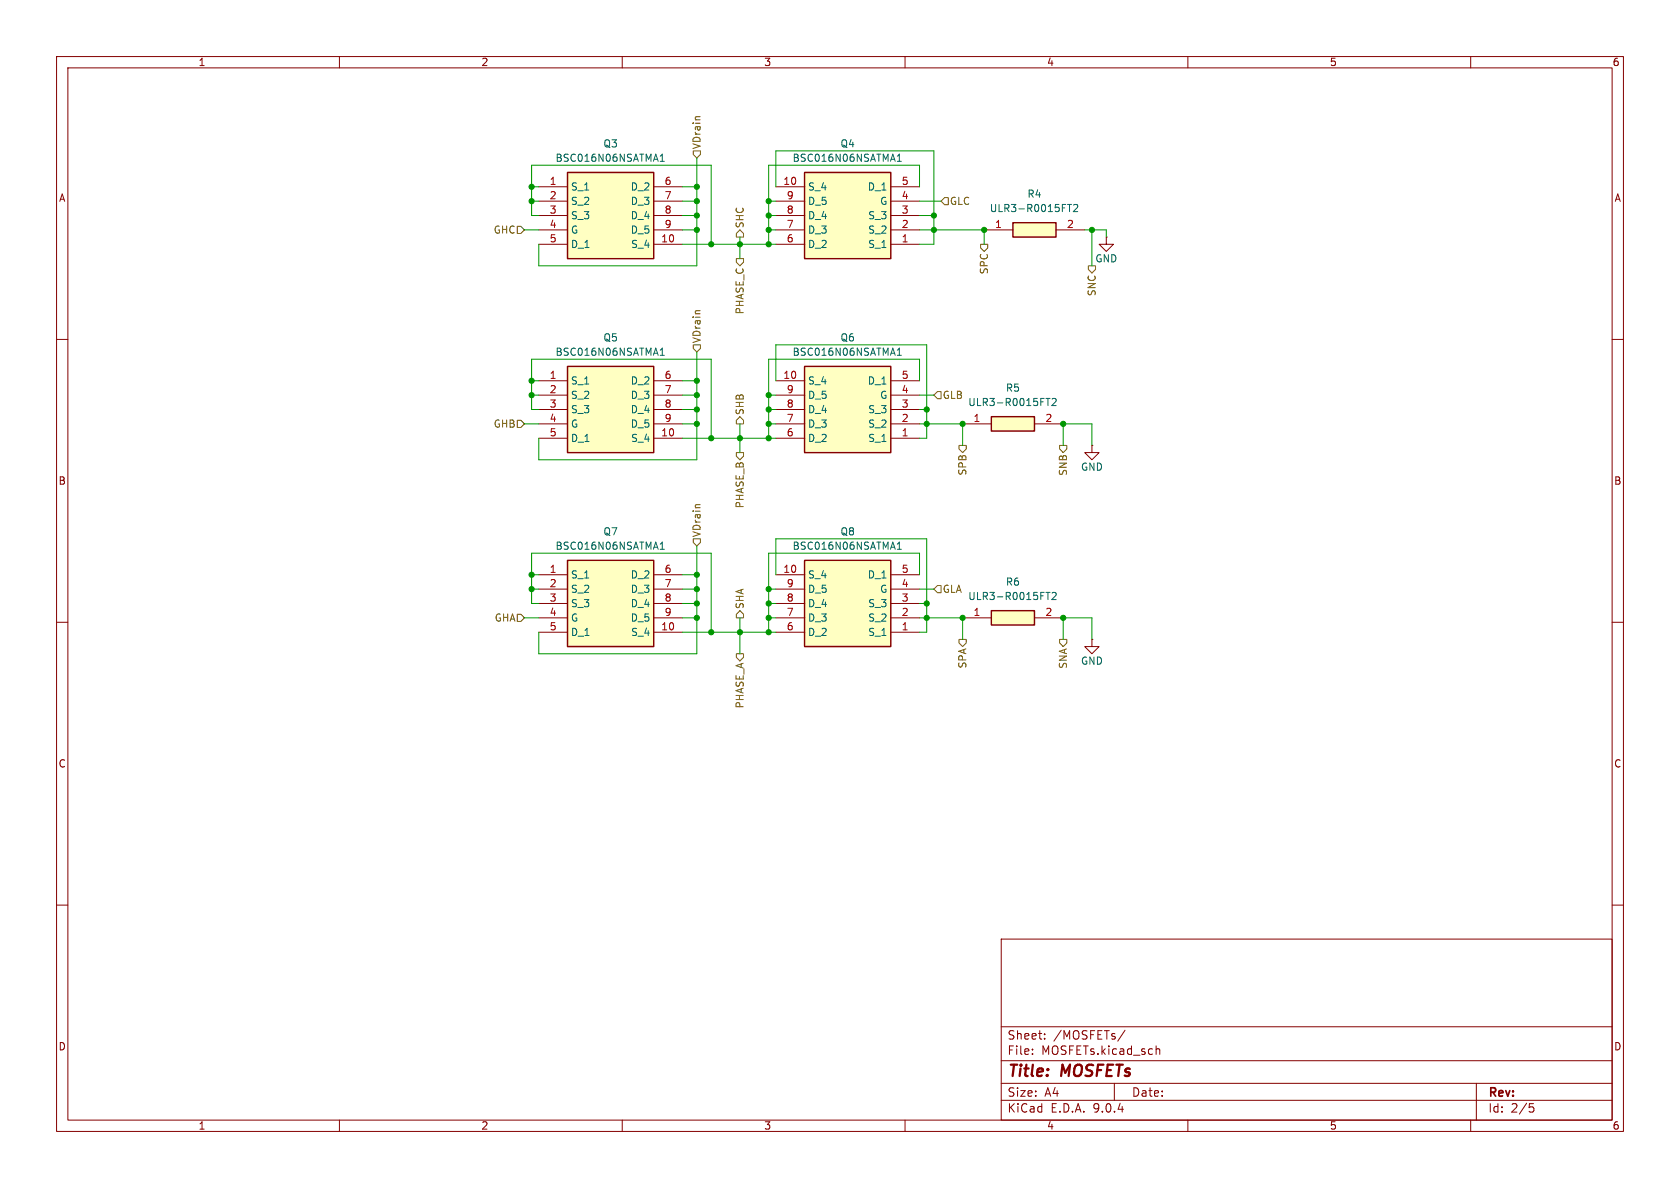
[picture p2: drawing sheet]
(kicad_sch
 (version 20250114)
 (generator "eeschema")
 (generator_version "9.0")
 (paper "A4")
 (title_block
  (title "MOSFETs"))
 (lib_symbols
  (symbol "SamacSys_Parts:BSC016N06NSATMA1" (exclude_from_sim no) (in_bom yes) (on_board yes)
   (property "Reference" "Q" (at 21.59 7.62 0) (effects (font (size 1.27 1.27)) (justify left top)))
   (property "Value" "BSC016N06NSATMA1" (at 21.59 5.08 0) (effects (font (size 1.27 1.27)) (justify left top)))
   (property "Footprint" "BSC016N06NS" (at 21.59 -94.92 0) (effects (font (size 1.27 1.27)) (justify left top) (hide yes)))
   (property "Datasheet" "https://www.infineon.com/assets/row/public/documents/24/49/infineon-bsc016n06ns-datasheet-en.pdf" (at 21.59 -194.92 0) (effects (font (size 1.27 1.27)) (justify left top) (hide yes)))
   (property "Description" "MOSFET N-Ch 60V 100A DSON-8 OptiMOS" (at 0 0 0) (effects (font (size 1.27 1.27)) (hide yes)))
   (property "Height" "1.1" (at 21.59 -394.92 0) (effects (font (size 1.27 1.27)) (justify left top) (hide yes)))
   (property "Mouser Part Number" "726-BSC016N06NSATMA1" (at 21.59 -494.92 0) (effects (font (size 1.27 1.27)) (justify left top) (hide yes)))
   (property "Mouser Price/Stock" "https://www.mouser.co.uk/ProductDetail/Infineon-Technologies/BSC016N06NSATMA1?qs=4MqXaUMeF54KPdO2G0qbSA%3D%3D" (at 21.59 -594.92 0) (effects (font (size 1.27 1.27)) (justify left top) (hide yes)))
   (property "Manufacturer_Name" "Infineon" (at 21.59 -694.92 0) (effects (font (size 1.27 1.27)) (justify left top) (hide yes)))
   (property "Manufacturer_Part_Number" "BSC016N06NSATMA1" (at 21.59 -794.92 0) (effects (font (size 1.27 1.27)) (justify left top) (hide yes)))
   (symbol "BSC016N06NSATMA1_1_1"
    (rectangle (start 5.08 2.54) (end 20.32 -12.7) (stroke (width 0.254) (type default)) (fill (type background)))
    (pin passive line (at 0 0 0) (length 5.08) (name "S_1" (effects (font (size 1.27 1.27)))) (number "1" (effects (font (size 1.27 1.27)))))
    (pin passive line (at 0 -2.54 0) (length 5.08) (name "S_2" (effects (font (size 1.27 1.27)))) (number "2" (effects (font (size 1.27 1.27)))))
    (pin passive line (at 0 -5.08 0) (length 5.08) (name "S_3" (effects (font (size 1.27 1.27)))) (number "3" (effects (font (size 1.27 1.27)))))
    (pin passive line (at 0 -7.62 0) (length 5.08) (name "G" (effects (font (size 1.27 1.27)))) (number "4" (effects (font (size 1.27 1.27)))))
    (pin passive line (at 0 -10.16 0) (length 5.08) (name "D_1" (effects (font (size 1.27 1.27)))) (number "5" (effects (font (size 1.27 1.27)))))
    (pin passive line (at 25.4 0 180) (length 5.08) (name "D_2" (effects (font (size 1.27 1.27)))) (number "6" (effects (font (size 1.27 1.27)))))
    (pin passive line (at 25.4 -2.54 180) (length 5.08) (name "D_3" (effects (font (size 1.27 1.27)))) (number "7" (effects (font (size 1.27 1.27)))))
    (pin passive line (at 25.4 -5.08 180) (length 5.08) (name "D_4" (effects (font (size 1.27 1.27)))) (number "8" (effects (font (size 1.27 1.27)))))
    (pin passive line (at 25.4 -7.62 180) (length 5.08) (name "D_5" (effects (font (size 1.27 1.27)))) (number "9" (effects (font (size 1.27 1.27)))))
    (pin passive line (at 25.4 -10.16 180) (length 5.08) (name "S_4" (effects (font (size 1.27 1.27)))) (number "10" (effects (font (size 1.27 1.27))))))
   (embedded_fonts no))
  (symbol "SamacSys_Parts:ULR3-R0015FT2"
   (pin_names (hide yes)) (exclude_from_sim no) (in_bom yes) (on_board yes)
   (property "Reference" "R" (at 13.97 6.35 0) (effects (font (size 1.27 1.27)) (justify left top)))
   (property "Value" "ULR3-R0015FT2" (at 13.97 3.81 0) (effects (font (size 1.27 1.27)) (justify left top)))
   (property "Footprint" "RESC6430X80N" (at 13.97 -96.19 0) (effects (font (size 1.27 1.27)) (justify left top) (hide yes)))
   (property "Datasheet" "https://componentsearchengine.com/Datasheets/2/ULR3-R0015FT2.pdf" (at 13.97 -196.19 0) (effects (font (size 1.27 1.27)) (justify left top) (hide yes)))
   (property "Description" "CURRENT SENSE RES, 0R0015, 1%, 3 W, 2512" (at 0 0 0) (effects (font (size 1.27 1.27)) (hide yes)))
   (property "Height" "0.8" (at 13.97 -396.19 0) (effects (font (size 1.27 1.27)) (justify left top) (hide yes)))
   (property "Mouser Part Number" "756-ULR3-R0015FT2" (at 13.97 -496.19 0) (effects (font (size 1.27 1.27)) (justify left top) (hide yes)))
   (property "Mouser Price/Stock" "https://www.mouser.co.uk/ProductDetail/Welwyn-Components-TT-Electronics/ULR3-R0015FT2?qs=xHx5aGYGSOHSsralzU0eFQ%3D%3D" (at 13.97 -596.19 0) (effects (font (size 1.27 1.27)) (justify left top) (hide yes)))
   (property "Manufacturer_Name" "TT Electronics" (at 13.97 -696.19 0) (effects (font (size 1.27 1.27)) (justify left top) (hide yes)))
   (property "Manufacturer_Part_Number" "ULR3-R0015FT2" (at 13.97 -796.19 0) (effects (font (size 1.27 1.27)) (justify left top) (hide yes)))
   (symbol "ULR3-R0015FT2_1_1"
    (rectangle (start 5.08 1.27) (end 12.7 -1.27) (stroke (width 0.254) (type default)) (fill (type background)))
    (pin passive line (at 0 0 0) (length 5.08) (name "1" (effects (font (size 1.27 1.27)))) (number "1" (effects (font (size 1.27 1.27)))))
    (pin passive line (at 17.78 0 180) (length 5.08) (name "2" (effects (font (size 1.27 1.27)))) (number "2" (effects (font (size 1.27 1.27))))))
   (embedded_fonts no))
  (symbol "power:GND"
   (power)
   (pin_numbers (hide yes))
   (pin_names
    (offset 0) (hide yes)) (exclude_from_sim no) (in_bom yes) (on_board yes)
   (property "Reference" "#PWR" (at 0 -6.35 0) (effects (font (size 1.27 1.27)) (hide yes)))
   (property "Value" "GND" (at 0 -3.81 0) (effects (font (size 1.27 1.27))))
   (property "Footprint" "" (at 0 0 0) (effects (font (size 1.27 1.27)) (hide yes)))
   (property "Datasheet" "" (at 0 0 0) (effects (font (size 1.27 1.27)) (hide yes)))
   (property "Description" "Power symbol creates a global label with name \"GND\" , ground" (at 0 0 0) (effects (font (size 1.27 1.27)) (hide yes)))
   (symbol "GND_0_1"
    (polyline (pts (xy 0 0) (xy 0 -1.27) (xy 1.27 -1.27) (xy 0 -2.54) (xy -1.27 -1.27) (xy 0 -1.27)) (stroke (width 0) (type default)) (fill (type none))))
   (symbol "GND_1_1"
    (pin power_in line (at 0 0 270) (length 0) (name "~" (effects (font (size 1.27 1.27)))) (number "1" (effects (font (size 1.27 1.27))))))
   (embedded_fonts no)))
 (junction
  (at 135.89 74.93)
  (diameter 0)
  (color 0 0 0 0))
 (junction
  (at 135.89 104.14)
  (diameter 0)
  (color 0 0 0 0))
 (junction
  (at 125.73 111.76)
  (diameter 0)
  (color 0 0 0 0))
 (junction
  (at 135.89 109.22)
  (diameter 0)
  (color 0 0 0 0))
 (junction
  (at 135.89 35.56)
  (diameter 0)
  (color 0 0 0 0))
 (junction
  (at 130.81 77.47)
  (diameter 0)
  (color 0 0 0 0))
 (junction
  (at 123.19 33.02)
  (diameter 0)
  (color 0 0 0 0))
 (junction
  (at 135.89 106.68)
  (diameter 0)
  (color 0 0 0 0))
 (junction
  (at 170.18 74.93)
  (diameter 0)
  (color 0 0 0 0))
 (junction
  (at 123.19 38.1)
  (diameter 0)
  (color 0 0 0 0))
 (junction
  (at 130.81 111.76)
  (diameter 0)
  (color 0 0 0 0))
 (junction
  (at 123.19 104.14)
  (diameter 0)
  (color 0 0 0 0))
 (junction
  (at 170.18 109.22)
  (diameter 0)
  (color 0 0 0 0))
 (junction
  (at 187.96 74.93)
  (diameter 0)
  (color 0 0 0 0))
 (junction
  (at 123.19 35.56)
  (diameter 0)
  (color 0 0 0 0))
 (junction
  (at 93.98 101.6)
  (diameter 0)
  (color 0 0 0 0))
 (junction
  (at 125.73 43.18)
  (diameter 0)
  (color 0 0 0 0))
 (junction
  (at 123.19 109.22)
  (diameter 0)
  (color 0 0 0 0))
 (junction
  (at 135.89 69.85)
  (diameter 0)
  (color 0 0 0 0))
 (junction
  (at 193.04 40.64)
  (diameter 0)
  (color 0 0 0 0))
 (junction
  (at 125.73 77.47)
  (diameter 0)
  (color 0 0 0 0))
 (junction
  (at 135.89 72.39)
  (diameter 0)
  (color 0 0 0 0))
 (junction
  (at 123.19 67.31)
  (diameter 0)
  (color 0 0 0 0))
 (junction
  (at 163.83 74.93)
  (diameter 0)
  (color 0 0 0 0))
 (junction
  (at 135.89 77.47)
  (diameter 0)
  (color 0 0 0 0))
 (junction
  (at 123.19 40.64)
  (diameter 0)
  (color 0 0 0 0))
 (junction
  (at 93.98 35.56)
  (diameter 0)
  (color 0 0 0 0))
 (junction
  (at 123.19 106.68)
  (diameter 0)
  (color 0 0 0 0))
 (junction
  (at 163.83 106.68)
  (diameter 0)
  (color 0 0 0 0))
 (junction
  (at 163.83 109.22)
  (diameter 0)
  (color 0 0 0 0))
 (junction
  (at 123.19 69.85)
  (diameter 0)
  (color 0 0 0 0))
 (junction
  (at 123.19 72.39)
  (diameter 0)
  (color 0 0 0 0))
 (junction
  (at 173.99 40.64)
  (diameter 0)
  (color 0 0 0 0))
 (junction
  (at 135.89 38.1)
  (diameter 0)
  (color 0 0 0 0))
 (junction
  (at 93.98 33.02)
  (diameter 0)
  (color 0 0 0 0))
 (junction
  (at 135.89 43.18)
  (diameter 0)
  (color 0 0 0 0))
 (junction
  (at 93.98 67.31)
  (diameter 0)
  (color 0 0 0 0))
 (junction
  (at 123.19 74.93)
  (diameter 0)
  (color 0 0 0 0))
 (junction
  (at 130.81 43.18)
  (diameter 0)
  (color 0 0 0 0))
 (junction
  (at 165.1 38.1)
  (diameter 0)
  (color 0 0 0 0))
 (junction
  (at 163.83 72.39)
  (diameter 0)
  (color 0 0 0 0))
 (junction
  (at 93.98 69.85)
  (diameter 0)
  (color 0 0 0 0))
 (junction
  (at 135.89 111.76)
  (diameter 0)
  (color 0 0 0 0))
 (junction
  (at 135.89 40.64)
  (diameter 0)
  (color 0 0 0 0))
 (junction
  (at 93.98 104.14)
  (diameter 0)
  (color 0 0 0 0))
 (junction
  (at 187.96 109.22)
  (diameter 0)
  (color 0 0 0 0))
 (junction
  (at 165.1 40.64)
  (diameter 0)
  (color 0 0 0 0))
 (junction
  (at 123.19 101.6)
  (diameter 0)
  (color 0 0 0 0))
 (wire
  (pts (xy 162.56 77.47) (xy 163.83 77.47))
  (stroke (width 0) (type default)))
 (wire
  (pts (xy 162.56 106.68) (xy 163.83 106.68))
  (stroke (width 0) (type default)))
 (wire
  (pts (xy 135.89 74.93) (xy 135.89 77.47))
  (stroke (width 0) (type default)))
 (wire
  (pts (xy 137.16 26.67) (xy 137.16 33.02))
  (stroke (width 0) (type default)))
 (wire
  (pts (xy 187.96 74.93) (xy 193.04 74.93))
  (stroke (width 0) (type default)))
 (wire
  (pts (xy 93.98 29.21) (xy 125.73 29.21))
  (stroke (width 0) (type default)))
 (wire
  (pts (xy 93.98 33.02) (xy 93.98 29.21))
  (stroke (width 0) (type default)))
 (wire
  (pts (xy 92.71 74.93) (xy 95.25 74.93))
  (stroke (width 0) (type default)))
 (wire
  (pts (xy 135.89 63.5) (xy 135.89 69.85))
  (stroke (width 0) (type default)))
 (wire
  (pts (xy 93.98 67.31) (xy 93.98 63.5))
  (stroke (width 0) (type default)))
 (wire
  (pts (xy 123.19 109.22) (xy 123.19 106.68))
  (stroke (width 0) (type default)))
 (wire
  (pts (xy 135.89 77.47) (xy 137.16 77.47))
  (stroke (width 0) (type default)))
 (wire
  (pts (xy 125.73 97.79) (xy 125.73 111.76))
  (stroke (width 0) (type default)))
 (wire
  (pts (xy 163.83 109.22) (xy 170.18 109.22))
  (stroke (width 0) (type default)))
 (wire
  (pts (xy 137.16 60.96) (xy 137.16 67.31))
  (stroke (width 0) (type default)))
 (wire
  (pts (xy 135.89 40.64) (xy 135.89 43.18))
  (stroke (width 0) (type default)))
 (wire
  (pts (xy 165.1 38.1) (xy 165.1 40.64))
  (stroke (width 0) (type default)))
 (wire
  (pts (xy 120.65 106.68) (xy 123.19 106.68))
  (stroke (width 0) (type default)))
 (wire
  (pts (xy 120.65 77.47) (xy 125.73 77.47))
  (stroke (width 0) (type default)))
 (wire
  (pts (xy 130.81 111.76) (xy 135.89 111.76))
  (stroke (width 0) (type default)))
 (wire
  (pts (xy 193.04 46.99) (xy 193.04 40.64))
  (stroke (width 0) (type default)))
 (wire
  (pts (xy 162.56 69.85) (xy 165.1 69.85))
  (stroke (width 0) (type default)))
 (wire
  (pts (xy 173.99 40.64) (xy 173.99 43.18))
  (stroke (width 0) (type default)))
 (wire
  (pts (xy 162.56 67.31) (xy 162.56 63.5))
  (stroke (width 0) (type default)))
 (wire
  (pts (xy 123.19 72.39) (xy 123.19 69.85))
  (stroke (width 0) (type default)))
 (wire
  (pts (xy 137.16 38.1) (xy 135.89 38.1))
  (stroke (width 0) (type default)))
 (wire
  (pts (xy 123.19 104.14) (xy 123.19 101.6))
  (stroke (width 0) (type default)))
 (wire
  (pts (xy 137.16 109.22) (xy 135.89 109.22))
  (stroke (width 0) (type default)))
 (wire
  (pts (xy 125.73 29.21) (xy 125.73 43.18))
  (stroke (width 0) (type default)))
 (wire
  (pts (xy 135.89 72.39) (xy 135.89 74.93))
  (stroke (width 0) (type default)))
 (wire
  (pts (xy 120.65 72.39) (xy 123.19 72.39))
  (stroke (width 0) (type default)))
 (wire
  (pts (xy 162.56 104.14) (xy 165.1 104.14))
  (stroke (width 0) (type default)))
 (wire
  (pts (xy 93.98 72.39) (xy 93.98 69.85))
  (stroke (width 0) (type default)))
 (wire
  (pts (xy 95.25 81.28) (xy 123.19 81.28))
  (stroke (width 0) (type default)))
 (wire
  (pts (xy 120.65 111.76) (xy 125.73 111.76))
  (stroke (width 0) (type default)))
 (wire
  (pts (xy 137.16 95.25) (xy 137.16 101.6))
  (stroke (width 0) (type default)))
 (wire
  (pts (xy 135.89 109.22) (xy 135.89 111.76))
  (stroke (width 0) (type default)))
 (wire
  (pts (xy 162.56 33.02) (xy 162.56 29.21))
  (stroke (width 0) (type default)))
 (wire
  (pts (xy 163.83 95.25) (xy 137.16 95.25))
  (stroke (width 0) (type default)))
 (wire
  (pts (xy 92.71 109.22) (xy 95.25 109.22))
  (stroke (width 0) (type default)))
 (wire
  (pts (xy 130.81 74.93) (xy 130.81 77.47))
  (stroke (width 0) (type default)))
 (wire
  (pts (xy 123.19 38.1) (xy 120.65 38.1))
  (stroke (width 0) (type default)))
 (wire
  (pts (xy 93.98 33.02) (xy 95.25 33.02))
  (stroke (width 0) (type default)))
 (wire
  (pts (xy 193.04 40.64) (xy 191.77 40.64))
  (stroke (width 0) (type default)))
 (wire
  (pts (xy 137.16 104.14) (xy 135.89 104.14))
  (stroke (width 0) (type default)))
 (wire
  (pts (xy 135.89 111.76) (xy 137.16 111.76))
  (stroke (width 0) (type default)))
 (wire
  (pts (xy 120.65 104.14) (xy 123.19 104.14))
  (stroke (width 0) (type default)))
 (wire
  (pts (xy 123.19 101.6) (xy 120.65 101.6))
  (stroke (width 0) (type default)))
 (wire
  (pts (xy 93.98 101.6) (xy 95.25 101.6))
  (stroke (width 0) (type default)))
 (wire
  (pts (xy 162.56 38.1) (xy 165.1 38.1))
  (stroke (width 0) (type default)))
 (wire
  (pts (xy 123.19 74.93) (xy 123.19 72.39))
  (stroke (width 0) (type default)))
 (wire
  (pts (xy 165.1 40.64) (xy 173.99 40.64))
  (stroke (width 0) (type default)))
 (wire
  (pts (xy 195.58 40.64) (xy 193.04 40.64))
  (stroke (width 0) (type default)))
 (wire
  (pts (xy 135.89 35.56) (xy 135.89 38.1))
  (stroke (width 0) (type default)))
 (wire
  (pts (xy 162.56 63.5) (xy 135.89 63.5))
  (stroke (width 0) (type default)))
 (wire
  (pts (xy 123.19 69.85) (xy 120.65 69.85))
  (stroke (width 0) (type default)))
 (wire
  (pts (xy 135.89 43.18) (xy 137.16 43.18))
  (stroke (width 0) (type default)))
 (wire
  (pts (xy 93.98 69.85) (xy 95.25 69.85))
  (stroke (width 0) (type default)))
 (wire
  (pts (xy 125.73 111.76) (xy 130.81 111.76))
  (stroke (width 0) (type default)))
 (wire
  (pts (xy 125.73 43.18) (xy 130.81 43.18))
  (stroke (width 0) (type default)))
 (wire
  (pts (xy 95.25 111.76) (xy 95.25 115.57))
  (stroke (width 0) (type default)))
 (wire
  (pts (xy 120.65 67.31) (xy 123.19 67.31))
  (stroke (width 0) (type default)))
 (wire
  (pts (xy 193.04 113.03) (xy 193.04 109.22))
  (stroke (width 0) (type default)))
 (wire
  (pts (xy 130.81 109.22) (xy 130.81 111.76))
  (stroke (width 0) (type default)))
 (wire
  (pts (xy 123.19 67.31) (xy 123.19 69.85))
  (stroke (width 0) (type default)))
 (wire
  (pts (xy 125.73 77.47) (xy 130.81 77.47))
  (stroke (width 0) (type default)))
 (wire
  (pts (xy 137.16 74.93) (xy 135.89 74.93))
  (stroke (width 0) (type default)))
 (wire
  (pts (xy 137.16 40.64) (xy 135.89 40.64))
  (stroke (width 0) (type default)))
 (wire
  (pts (xy 195.58 41.91) (xy 195.58 40.64))
  (stroke (width 0) (type default)))
 (wire
  (pts (xy 137.16 106.68) (xy 135.89 106.68))
  (stroke (width 0) (type default)))
 (wire
  (pts (xy 162.56 43.18) (xy 165.1 43.18))
  (stroke (width 0) (type default)))
 (wire
  (pts (xy 162.56 35.56) (xy 166.37 35.56))
  (stroke (width 0) (type default)))
 (wire
  (pts (xy 120.65 43.18) (xy 125.73 43.18))
  (stroke (width 0) (type default)))
 (wire
  (pts (xy 162.56 97.79) (xy 135.89 97.79))
  (stroke (width 0) (type default)))
 (wire
  (pts (xy 163.83 72.39) (xy 163.83 74.93))
  (stroke (width 0) (type default)))
 (wire
  (pts (xy 123.19 33.02) (xy 123.19 35.56))
  (stroke (width 0) (type default)))
 (wire
  (pts (xy 93.98 106.68) (xy 93.98 104.14))
  (stroke (width 0) (type default)))
 (wire
  (pts (xy 123.19 115.57) (xy 123.19 109.22))
  (stroke (width 0) (type default)))
 (wire
  (pts (xy 93.98 104.14) (xy 95.25 104.14))
  (stroke (width 0) (type default)))
 (wire
  (pts (xy 123.19 46.99) (xy 123.19 40.64))
  (stroke (width 0) (type default)))
 (wire
  (pts (xy 130.81 43.18) (xy 135.89 43.18))
  (stroke (width 0) (type default)))
 (wire
  (pts (xy 130.81 77.47) (xy 135.89 77.47))
  (stroke (width 0) (type default)))
 (wire
  (pts (xy 130.81 43.18) (xy 130.81 45.72))
  (stroke (width 0) (type default)))
 (wire
  (pts (xy 187.96 109.22) (xy 187.96 113.03))
  (stroke (width 0) (type default)))
 (wire
  (pts (xy 162.56 109.22) (xy 163.83 109.22))
  (stroke (width 0) (type default)))
 (wire
  (pts (xy 163.83 72.39) (xy 163.83 60.96))
  (stroke (width 0) (type default)))
 (wire
  (pts (xy 93.98 35.56) (xy 93.98 33.02))
  (stroke (width 0) (type default)))
 (wire
  (pts (xy 137.16 69.85) (xy 135.89 69.85))
  (stroke (width 0) (type default)))
 (wire
  (pts (xy 135.89 97.79) (xy 135.89 104.14))
  (stroke (width 0) (type default)))
 (wire
  (pts (xy 163.83 77.47) (xy 163.83 74.93))
  (stroke (width 0) (type default)))
 (wire
  (pts (xy 162.56 111.76) (xy 163.83 111.76))
  (stroke (width 0) (type default)))
 (wire
  (pts (xy 95.25 43.18) (xy 95.25 46.99))
  (stroke (width 0) (type default)))
 (wire
  (pts (xy 130.81 111.76) (xy 130.81 115.57))
  (stroke (width 0) (type default)))
 (wire
  (pts (xy 187.96 74.93) (xy 187.96 78.74))
  (stroke (width 0) (type default)))
 (wire
  (pts (xy 135.89 29.21) (xy 135.89 35.56))
  (stroke (width 0) (type default)))
 (wire
  (pts (xy 163.83 60.96) (xy 137.16 60.96))
  (stroke (width 0) (type default)))
 (wire
  (pts (xy 165.1 43.18) (xy 165.1 40.64))
  (stroke (width 0) (type default)))
 (wire
  (pts (xy 123.19 96.52) (xy 123.19 101.6))
  (stroke (width 0) (type default)))
 (wire
  (pts (xy 163.83 111.76) (xy 163.83 109.22))
  (stroke (width 0) (type default)))
 (wire
  (pts (xy 120.65 74.93) (xy 123.19 74.93))
  (stroke (width 0) (type default)))
 (wire
  (pts (xy 137.16 72.39) (xy 135.89 72.39))
  (stroke (width 0) (type default)))
 (wire
  (pts (xy 135.89 38.1) (xy 135.89 40.64))
  (stroke (width 0) (type default)))
 (wire
  (pts (xy 123.19 62.23) (xy 123.19 67.31))
  (stroke (width 0) (type default)))
 (wire
  (pts (xy 137.16 35.56) (xy 135.89 35.56))
  (stroke (width 0) (type default)))
 (wire
  (pts (xy 123.19 106.68) (xy 123.19 104.14))
  (stroke (width 0) (type default)))
 (wire
  (pts (xy 163.83 74.93) (xy 170.18 74.93))
  (stroke (width 0) (type default)))
 (wire
  (pts (xy 93.98 69.85) (xy 93.98 67.31))
  (stroke (width 0) (type default)))
 (wire
  (pts (xy 93.98 104.14) (xy 93.98 101.6))
  (stroke (width 0) (type default)))
 (wire
  (pts (xy 135.89 106.68) (xy 135.89 109.22))
  (stroke (width 0) (type default)))
 (wire
  (pts (xy 130.81 41.91) (xy 130.81 43.18))
  (stroke (width 0) (type default)))
 (wire
  (pts (xy 123.19 27.94) (xy 123.19 33.02))
  (stroke (width 0) (type default)))
 (wire
  (pts (xy 125.73 63.5) (xy 125.73 77.47))
  (stroke (width 0) (type default)))
 (wire
  (pts (xy 165.1 26.67) (xy 137.16 26.67))
  (stroke (width 0) (type default)))
 (wire
  (pts (xy 95.25 115.57) (xy 123.19 115.57))
  (stroke (width 0) (type default)))
 (wire
  (pts (xy 135.89 104.14) (xy 135.89 106.68))
  (stroke (width 0) (type default)))
 (wire
  (pts (xy 135.89 69.85) (xy 135.89 72.39))
  (stroke (width 0) (type default)))
 (wire
  (pts (xy 93.98 35.56) (xy 95.25 35.56))
  (stroke (width 0) (type default)))
 (wire
  (pts (xy 92.71 40.64) (xy 95.25 40.64))
  (stroke (width 0) (type default)))
 (wire
  (pts (xy 193.04 78.74) (xy 193.04 74.93))
  (stroke (width 0) (type default)))
 (wire
  (pts (xy 95.25 72.39) (xy 93.98 72.39))
  (stroke (width 0) (type default)))
 (wire
  (pts (xy 93.98 38.1) (xy 93.98 35.56))
  (stroke (width 0) (type default)))
 (wire
  (pts (xy 123.19 33.02) (xy 120.65 33.02))
  (stroke (width 0) (type default)))
 (wire
  (pts (xy 95.25 46.99) (xy 123.19 46.99))
  (stroke (width 0) (type default)))
 (wire
  (pts (xy 93.98 101.6) (xy 93.98 97.79))
  (stroke (width 0) (type default)))
 (wire
  (pts (xy 162.56 72.39) (xy 163.83 72.39))
  (stroke (width 0) (type default)))
 (wire
  (pts (xy 165.1 38.1) (xy 165.1 26.67))
  (stroke (width 0) (type default)))
 (wire
  (pts (xy 123.19 35.56) (xy 120.65 35.56))
  (stroke (width 0) (type default)))
 (wire
  (pts (xy 93.98 63.5) (xy 125.73 63.5))
  (stroke (width 0) (type default)))
 (wire
  (pts (xy 163.83 106.68) (xy 163.83 95.25))
  (stroke (width 0) (type default)))
 (wire
  (pts (xy 123.19 38.1) (xy 123.19 40.64))
  (stroke (width 0) (type default)))
 (wire
  (pts (xy 162.56 40.64) (xy 165.1 40.64))
  (stroke (width 0) (type default)))
 (wire
  (pts (xy 163.83 106.68) (xy 163.83 109.22))
  (stroke (width 0) (type default)))
 (wire
  (pts (xy 123.19 40.64) (xy 120.65 40.64))
  (stroke (width 0) (type default)))
 (wire
  (pts (xy 95.25 77.47) (xy 95.25 81.28))
  (stroke (width 0) (type default)))
 (wire
  (pts (xy 130.81 77.47) (xy 130.81 80.01))
  (stroke (width 0) (type default)))
 (wire
  (pts (xy 120.65 109.22) (xy 123.19 109.22))
  (stroke (width 0) (type default)))
 (wire
  (pts (xy 193.04 109.22) (xy 187.96 109.22))
  (stroke (width 0) (type default)))
 (wire
  (pts (xy 170.18 109.22) (xy 170.18 113.03))
  (stroke (width 0) (type default)))
 (wire
  (pts (xy 123.19 35.56) (xy 123.19 38.1))
  (stroke (width 0) (type default)))
 (wire
  (pts (xy 162.56 74.93) (xy 163.83 74.93))
  (stroke (width 0) (type default)))
 (wire
  (pts (xy 93.98 97.79) (xy 125.73 97.79))
  (stroke (width 0) (type default)))
 (wire
  (pts (xy 162.56 29.21) (xy 135.89 29.21))
  (stroke (width 0) (type default)))
 (wire
  (pts (xy 93.98 67.31) (xy 95.25 67.31))
  (stroke (width 0) (type default)))
 (wire
  (pts (xy 123.19 81.28) (xy 123.19 74.93))
  (stroke (width 0) (type default)))
 (wire
  (pts (xy 162.56 101.6) (xy 162.56 97.79))
  (stroke (width 0) (type default)))
 (wire
  (pts (xy 95.25 38.1) (xy 93.98 38.1))
  (stroke (width 0) (type default)))
 (wire
  (pts (xy 95.25 106.68) (xy 93.98 106.68))
  (stroke (width 0) (type default)))
 (wire
  (pts (xy 170.18 74.93) (xy 170.18 78.74))
  (stroke (width 0) (type default)))
 (hierarchical_label "PHASE_A"
  (shape output)
  (at 130.81 115.57 270)
  (effects (font (size 1.27 1.27)) (justify right)))
 (hierarchical_label "SPA"
  (shape output)
  (at 170.18 113.03 270)
  (effects (font (size 1.27 1.27)) (justify right)))
 (hierarchical_label "GHA"
  (shape input)
  (at 92.71 109.22 180)
  (effects (font (size 1.27 1.27)) (justify right)))
 (hierarchical_label "VDrain"
  (shape input)
  (at 123.19 96.52 90)
  (effects (font (size 1.27 1.27)) (justify left)))
 (hierarchical_label "SNC"
  (shape output)
  (at 193.04 46.99 270)
  (effects (font (size 1.27 1.27)) (justify right)))
 (hierarchical_label "GHC"
  (shape input)
  (at 92.71 40.64 180)
  (effects (font (size 1.27 1.27)) (justify right)))
 (hierarchical_label "SPC"
  (shape output)
  (at 173.99 43.18 270)
  (effects (font (size 1.27 1.27)) (justify right)))
 (hierarchical_label "SHB"
  (shape output)
  (at 130.81 74.93 90)
  (effects (font (size 1.27 1.27)) (justify left)))
 (hierarchical_label "GLA"
  (shape input)
  (at 165.1 104.14 0)
  (effects (font (size 1.27 1.27)) (justify left)))
 (hierarchical_label "SNB"
  (shape output)
  (at 187.96 78.74 270)
  (effects (font (size 1.27 1.27)) (justify right)))
 (hierarchical_label "SHA"
  (shape output)
  (at 130.81 109.22 90)
  (effects (font (size 1.27 1.27)) (justify left)))
 (hierarchical_label "VDrain"
  (shape input)
  (at 123.19 62.23 90)
  (effects (font (size 1.27 1.27)) (justify left)))
 (hierarchical_label "SNA"
  (shape output)
  (at 187.96 113.03 270)
  (effects (font (size 1.27 1.27)) (justify right)))
 (hierarchical_label "VDrain"
  (shape input)
  (at 123.19 27.94 90)
  (effects (font (size 1.27 1.27)) (justify left)))
 (hierarchical_label "SPB"
  (shape output)
  (at 170.18 78.74 270)
  (effects (font (size 1.27 1.27)) (justify right)))
 (hierarchical_label "PHASE_C"
  (shape output)
  (at 130.81 45.72 270)
  (effects (font (size 1.27 1.27)) (justify right)))
 (hierarchical_label "GLC"
  (shape input)
  (at 166.37 35.56 0)
  (effects (font (size 1.27 1.27)) (justify left)))
 (hierarchical_label "GHB"
  (shape input)
  (at 92.71 74.93 180)
  (effects (font (size 1.27 1.27)) (justify right)))
 (hierarchical_label "GLB"
  (shape input)
  (at 165.1 69.85 0)
  (effects (font (size 1.27 1.27)) (justify left)))
 (hierarchical_label "SHC"
  (shape output)
  (at 130.81 41.91 90)
  (effects (font (size 1.27 1.27)) (justify left)))
 (hierarchical_label "PHASE_B"
  (shape output)
  (at 130.81 80.01 270)
  (effects (font (size 1.27 1.27)) (justify right)))
 (symbol
  (lib_id "SamacSys_Parts:BSC016N06NSATMA1")
  (at 162.56 77.47 180)
  (unit 1)
  (exclude_from_sim no)
  (in_bom yes)
  (on_board yes)
  (dnp no)
  (fields_autoplaced yes)
  (property "Reference" "Q6" (at 149.86 59.69 0) (effects (font (size 1.27 1.27))))
  (property "Value" "BSC016N06NSATMA1" (at 149.86 62.23 0) (effects (font (size 1.27 1.27))))
  (property "Footprint" "BSC016N06NS" (at 140.97 -17.45 0) (effects (font (size 1.27 1.27)) (justify left top) (hide yes)))
  (property "Datasheet" "https://www.infineon.com/assets/row/public/documents/24/49/infineon-bsc016n06ns-datasheet-en.pdf" (at 140.97 -117.45 0) (effects (font (size 1.27 1.27)) (justify left top) (hide yes)))
  (property "Description" "MOSFET N-Ch 60V 100A DSON-8 OptiMOS" (at 162.56 77.47 0) (effects (font (size 1.27 1.27)) (hide yes)))
  (property "Height" "1.1" (at 140.97 -317.45 0) (effects (font (size 1.27 1.27)) (justify left top) (hide yes)))
  (property "Mouser Part Number" "726-BSC016N06NSATMA1" (at 140.97 -417.45 0) (effects (font (size 1.27 1.27)) (justify left top) (hide yes)))
  (property "Mouser Price/Stock" "https://www.mouser.co.uk/ProductDetail/Infineon-Technologies/BSC016N06NSATMA1?qs=4MqXaUMeF54KPdO2G0qbSA%3D%3D" (at 140.97 -517.45 0) (effects (font (size 1.27 1.27)) (justify left top) (hide yes)))
  (property "Manufacturer_Name" "Infineon" (at 140.97 -617.45 0) (effects (font (size 1.27 1.27)) (justify left top) (hide yes)))
  (property "Manufacturer_Part_Number" "BSC016N06NSATMA1" (at 140.97 -717.45 0) (effects (font (size 1.27 1.27)) (justify left top) (hide yes)))
  (property "Arrow Part Number" "" (at 162.56 77.47 0) (effects (font (size 1.27 1.27)) (hide yes)))
  (property "Arrow Price/Stock" "" (at 162.56 77.47 0) (effects (font (size 1.27 1.27)) (hide yes)))
  (pin "6")
  (pin "9")
  (pin "10")
  (pin "2")
  (pin "3")
  (pin "5")
  (pin "8")
  (pin "4")
  (pin "1")
  (pin "7"))
 (symbol
  (lib_id "SamacSys_Parts:ULR3-R0015FT2")
  (at 170.18 74.93 0)
  (unit 1)
  (exclude_from_sim no)
  (in_bom yes)
  (on_board yes)
  (dnp no)
  (fields_autoplaced yes)
  (property "Reference" "R5" (at 179.07 68.58 0) (effects (font (size 1.27 1.27))))
  (property "Value" "ULR3-R0015FT2" (at 179.07 71.12 0) (effects (font (size 1.27 1.27))))
  (property "Footprint" "RESC6430X80N" (at 184.15 171.12 0) (effects (font (size 1.27 1.27)) (justify left top) (hide yes)))
  (property "Datasheet" "https://componentsearchengine.com/Datasheets/2/ULR3-R0015FT2.pdf" (at 184.15 271.12 0) (effects (font (size 1.27 1.27)) (justify left top) (hide yes)))
  (property "Description" "CURRENT SENSE RES, 0R0015, 1%, 3 W, 2512" (at 170.18 74.93 0) (effects (font (size 1.27 1.27)) (hide yes)))
  (property "Height" "0.8" (at 184.15 471.12 0) (effects (font (size 1.27 1.27)) (justify left top) (hide yes)))
  (property "Mouser Part Number" "756-ULR3-R0015FT2" (at 184.15 571.12 0) (effects (font (size 1.27 1.27)) (justify left top) (hide yes)))
  (property "Mouser Price/Stock" "https://www.mouser.co.uk/ProductDetail/Welwyn-Components-TT-Electronics/ULR3-R0015FT2?qs=xHx5aGYGSOHSsralzU0eFQ%3D%3D" (at 184.15 671.12 0) (effects (font (size 1.27 1.27)) (justify left top) (hide yes)))
  (property "Manufacturer_Name" "TT Electronics" (at 184.15 771.12 0) (effects (font (size 1.27 1.27)) (justify left top) (hide yes)))
  (property "Manufacturer_Part_Number" "ULR3-R0015FT2" (at 184.15 871.12 0) (effects (font (size 1.27 1.27)) (justify left top) (hide yes)))
  (property "Arrow Part Number" "" (at 170.18 74.93 0) (effects (font (size 1.27 1.27)) (hide yes)))
  (property "Arrow Price/Stock" "" (at 170.18 74.93 0) (effects (font (size 1.27 1.27)) (hide yes)))
  (pin "1")
  (pin "2"))
 (symbol
  (lib_id "SamacSys_Parts:BSC016N06NSATMA1")
  (at 162.56 43.18 180)
  (unit 1)
  (exclude_from_sim no)
  (in_bom yes)
  (on_board yes)
  (dnp no)
  (fields_autoplaced yes)
  (property "Reference" "Q4" (at 149.86 25.4 0) (effects (font (size 1.27 1.27))))
  (property "Value" "BSC016N06NSATMA1" (at 149.86 27.94 0) (effects (font (size 1.27 1.27))))
  (property "Footprint" "BSC016N06NS" (at 140.97 -51.74 0) (effects (font (size 1.27 1.27)) (justify left top) (hide yes)))
  (property "Datasheet" "https://www.infineon.com/assets/row/public/documents/24/49/infineon-bsc016n06ns-datasheet-en.pdf" (at 140.97 -151.74 0) (effects (font (size 1.27 1.27)) (justify left top) (hide yes)))
  (property "Description" "MOSFET N-Ch 60V 100A DSON-8 OptiMOS" (at 162.56 43.18 0) (effects (font (size 1.27 1.27)) (hide yes)))
  (property "Height" "1.1" (at 140.97 -351.74 0) (effects (font (size 1.27 1.27)) (justify left top) (hide yes)))
  (property "Mouser Part Number" "726-BSC016N06NSATMA1" (at 140.97 -451.74 0) (effects (font (size 1.27 1.27)) (justify left top) (hide yes)))
  (property "Mouser Price/Stock" "https://www.mouser.co.uk/ProductDetail/Infineon-Technologies/BSC016N06NSATMA1?qs=4MqXaUMeF54KPdO2G0qbSA%3D%3D" (at 140.97 -551.74 0) (effects (font (size 1.27 1.27)) (justify left top) (hide yes)))
  (property "Manufacturer_Name" "Infineon" (at 140.97 -651.74 0) (effects (font (size 1.27 1.27)) (justify left top) (hide yes)))
  (property "Manufacturer_Part_Number" "BSC016N06NSATMA1" (at 140.97 -751.74 0) (effects (font (size 1.27 1.27)) (justify left top) (hide yes)))
  (property "Arrow Part Number" "" (at 162.56 43.18 0) (effects (font (size 1.27 1.27)) (hide yes)))
  (property "Arrow Price/Stock" "" (at 162.56 43.18 0) (effects (font (size 1.27 1.27)) (hide yes)))
  (pin "6")
  (pin "9")
  (pin "10")
  (pin "2")
  (pin "3")
  (pin "5")
  (pin "8")
  (pin "4")
  (pin "1")
  (pin "7"))
 (symbol
  (lib_id "SamacSys_Parts:ULR3-R0015FT2")
  (at 170.18 109.22 0)
  (unit 1)
  (exclude_from_sim no)
  (in_bom yes)
  (on_board yes)
  (dnp no)
  (fields_autoplaced yes)
  (property "Reference" "R6" (at 179.07 102.87 0) (effects (font (size 1.27 1.27))))
  (property "Value" "ULR3-R0015FT2" (at 179.07 105.41 0) (effects (font (size 1.27 1.27))))
  (property "Footprint" "RESC6430X80N" (at 184.15 205.41 0) (effects (font (size 1.27 1.27)) (justify left top) (hide yes)))
  (property "Datasheet" "https://componentsearchengine.com/Datasheets/2/ULR3-R0015FT2.pdf" (at 184.15 305.41 0) (effects (font (size 1.27 1.27)) (justify left top) (hide yes)))
  (property "Description" "CURRENT SENSE RES, 0R0015, 1%, 3 W, 2512" (at 170.18 109.22 0) (effects (font (size 1.27 1.27)) (hide yes)))
  (property "Height" "0.8" (at 184.15 505.41 0) (effects (font (size 1.27 1.27)) (justify left top) (hide yes)))
  (property "Mouser Part Number" "756-ULR3-R0015FT2" (at 184.15 605.41 0) (effects (font (size 1.27 1.27)) (justify left top) (hide yes)))
  (property "Mouser Price/Stock" "https://www.mouser.co.uk/ProductDetail/Welwyn-Components-TT-Electronics/ULR3-R0015FT2?qs=xHx5aGYGSOHSsralzU0eFQ%3D%3D" (at 184.15 705.41 0) (effects (font (size 1.27 1.27)) (justify left top) (hide yes)))
  (property "Manufacturer_Name" "TT Electronics" (at 184.15 805.41 0) (effects (font (size 1.27 1.27)) (justify left top) (hide yes)))
  (property "Manufacturer_Part_Number" "ULR3-R0015FT2" (at 184.15 905.41 0) (effects (font (size 1.27 1.27)) (justify left top) (hide yes)))
  (property "Arrow Part Number" "" (at 170.18 109.22 0) (effects (font (size 1.27 1.27)) (hide yes)))
  (property "Arrow Price/Stock" "" (at 170.18 109.22 0) (effects (font (size 1.27 1.27)) (hide yes)))
  (pin "1")
  (pin "2"))
 (symbol
  (lib_id "SamacSys_Parts:ULR3-R0015FT2")
  (at 173.99 40.64 0)
  (unit 1)
  (exclude_from_sim no)
  (in_bom yes)
  (on_board yes)
  (dnp no)
  (fields_autoplaced yes)
  (property "Reference" "R4" (at 182.88 34.29 0) (effects (font (size 1.27 1.27))))
  (property "Value" "ULR3-R0015FT2" (at 182.88 36.83 0) (effects (font (size 1.27 1.27))))
  (property "Footprint" "RESC6430X80N" (at 187.96 136.83 0) (effects (font (size 1.27 1.27)) (justify left top) (hide yes)))
  (property "Datasheet" "https://componentsearchengine.com/Datasheets/2/ULR3-R0015FT2.pdf" (at 187.96 236.83 0) (effects (font (size 1.27 1.27)) (justify left top) (hide yes)))
  (property "Description" "CURRENT SENSE RES, 0R0015, 1%, 3 W, 2512" (at 173.99 40.64 0) (effects (font (size 1.27 1.27)) (hide yes)))
  (property "Height" "0.8" (at 187.96 436.83 0) (effects (font (size 1.27 1.27)) (justify left top) (hide yes)))
  (property "Mouser Part Number" "756-ULR3-R0015FT2" (at 187.96 536.83 0) (effects (font (size 1.27 1.27)) (justify left top) (hide yes)))
  (property "Mouser Price/Stock" "https://www.mouser.co.uk/ProductDetail/Welwyn-Components-TT-Electronics/ULR3-R0015FT2?qs=xHx5aGYGSOHSsralzU0eFQ%3D%3D" (at 187.96 636.83 0) (effects (font (size 1.27 1.27)) (justify left top) (hide yes)))
  (property "Manufacturer_Name" "TT Electronics" (at 187.96 736.83 0) (effects (font (size 1.27 1.27)) (justify left top) (hide yes)))
  (property "Manufacturer_Part_Number" "ULR3-R0015FT2" (at 187.96 836.83 0) (effects (font (size 1.27 1.27)) (justify left top) (hide yes)))
  (property "Arrow Part Number" "" (at 173.99 40.64 0) (effects (font (size 1.27 1.27)) (hide yes)))
  (property "Arrow Price/Stock" "" (at 173.99 40.64 0) (effects (font (size 1.27 1.27)) (hide yes)))
  (pin "1")
  (pin "2"))
 (symbol
  (lib_id "power:GND")
  (at 193.04 113.03 0)
  (unit 1)
  (exclude_from_sim no)
  (in_bom yes)
  (on_board yes)
  (dnp no)
  (property "Reference" "#PWR013" (at 193.04 119.38 0) (effects (font (size 1.27 1.27)) (hide yes)))
  (property "Value" "GND" (at 193.04 116.84 0) (effects (font (size 1.27 1.27))))
  (property "Footprint" "" (at 193.04 113.03 0) (effects (font (size 1.27 1.27)) (hide yes)))
  (property "Datasheet" "" (at 193.04 113.03 0) (effects (font (size 1.27 1.27)) (hide yes)))
  (property "Description" "Power symbol creates a global label with name \"GND\" , ground" (at 193.04 113.03 0) (effects (font (size 1.27 1.27)) (hide yes)))
  (pin "1"))
 (symbol
  (lib_id "power:GND")
  (at 193.04 78.74 0)
  (unit 1)
  (exclude_from_sim no)
  (in_bom yes)
  (on_board yes)
  (dnp no)
  (property "Reference" "#PWR012" (at 193.04 85.09 0) (effects (font (size 1.27 1.27)) (hide yes)))
  (property "Value" "GND" (at 193.04 82.55 0) (effects (font (size 1.27 1.27))))
  (property "Footprint" "" (at 193.04 78.74 0) (effects (font (size 1.27 1.27)) (hide yes)))
  (property "Datasheet" "" (at 193.04 78.74 0) (effects (font (size 1.27 1.27)) (hide yes)))
  (property "Description" "Power symbol creates a global label with name \"GND\" , ground" (at 193.04 78.74 0) (effects (font (size 1.27 1.27)) (hide yes)))
  (pin "1"))
 (symbol
  (lib_id "SamacSys_Parts:BSC016N06NSATMA1")
  (at 95.25 33.02 0)
  (unit 1)
  (exclude_from_sim no)
  (in_bom yes)
  (on_board yes)
  (dnp no)
  (fields_autoplaced yes)
  (property "Reference" "Q3" (at 107.95 25.4 0) (effects (font (size 1.27 1.27))))
  (property "Value" "BSC016N06NSATMA1" (at 107.95 27.94 0) (effects (font (size 1.27 1.27))))
  (property "Footprint" "BSC016N06NS" (at 116.84 127.94 0) (effects (font (size 1.27 1.27)) (justify left top) (hide yes)))
  (property "Datasheet" "https://www.infineon.com/assets/row/public/documents/24/49/infineon-bsc016n06ns-datasheet-en.pdf" (at 116.84 227.94 0) (effects (font (size 1.27 1.27)) (justify left top) (hide yes)))
  (property "Description" "MOSFET N-Ch 60V 100A DSON-8 OptiMOS" (at 95.25 33.02 0) (effects (font (size 1.27 1.27)) (hide yes)))
  (property "Height" "1.1" (at 116.84 427.94 0) (effects (font (size 1.27 1.27)) (justify left top) (hide yes)))
  (property "Mouser Part Number" "726-BSC016N06NSATMA1" (at 116.84 527.94 0) (effects (font (size 1.27 1.27)) (justify left top) (hide yes)))
  (property "Mouser Price/Stock" "https://www.mouser.co.uk/ProductDetail/Infineon-Technologies/BSC016N06NSATMA1?qs=4MqXaUMeF54KPdO2G0qbSA%3D%3D" (at 116.84 627.94 0) (effects (font (size 1.27 1.27)) (justify left top) (hide yes)))
  (property "Manufacturer_Name" "Infineon" (at 116.84 727.94 0) (effects (font (size 1.27 1.27)) (justify left top) (hide yes)))
  (property "Manufacturer_Part_Number" "BSC016N06NSATMA1" (at 116.84 827.94 0) (effects (font (size 1.27 1.27)) (justify left top) (hide yes)))
  (property "Arrow Part Number" "" (at 95.25 33.02 0) (effects (font (size 1.27 1.27)) (hide yes)))
  (property "Arrow Price/Stock" "" (at 95.25 33.02 0) (effects (font (size 1.27 1.27)) (hide yes)))
  (pin "2")
  (pin "10")
  (pin "3")
  (pin "9")
  (pin "7")
  (pin "5")
  (pin "4")
  (pin "1")
  (pin "8")
  (pin "6"))
 (symbol
  (lib_id "power:GND")
  (at 195.58 41.91 0)
  (unit 1)
  (exclude_from_sim no)
  (in_bom yes)
  (on_board yes)
  (dnp no)
  (property "Reference" "#PWR011" (at 195.58 48.26 0) (effects (font (size 1.27 1.27)) (hide yes)))
  (property "Value" "GND" (at 195.58 45.72 0) (effects (font (size 1.27 1.27))))
  (property "Footprint" "" (at 195.58 41.91 0) (effects (font (size 1.27 1.27)) (hide yes)))
  (property "Datasheet" "" (at 195.58 41.91 0) (effects (font (size 1.27 1.27)) (hide yes)))
  (property "Description" "Power symbol creates a global label with name \"GND\" , ground" (at 195.58 41.91 0) (effects (font (size 1.27 1.27)) (hide yes)))
  (pin "1"))
 (symbol
  (lib_id "SamacSys_Parts:BSC016N06NSATMA1")
  (at 95.25 67.31 0)
  (unit 1)
  (exclude_from_sim no)
  (in_bom yes)
  (on_board yes)
  (dnp no)
  (fields_autoplaced yes)
  (property "Reference" "Q5" (at 107.95 59.69 0) (effects (font (size 1.27 1.27))))
  (property "Value" "BSC016N06NSATMA1" (at 107.95 62.23 0) (effects (font (size 1.27 1.27))))
  (property "Footprint" "BSC016N06NS" (at 116.84 162.23 0) (effects (font (size 1.27 1.27)) (justify left top) (hide yes)))
  (property "Datasheet" "https://www.infineon.com/assets/row/public/documents/24/49/infineon-bsc016n06ns-datasheet-en.pdf" (at 116.84 262.23 0) (effects (font (size 1.27 1.27)) (justify left top) (hide yes)))
  (property "Description" "MOSFET N-Ch 60V 100A DSON-8 OptiMOS" (at 95.25 67.31 0) (effects (font (size 1.27 1.27)) (hide yes)))
  (property "Height" "1.1" (at 116.84 462.23 0) (effects (font (size 1.27 1.27)) (justify left top) (hide yes)))
  (property "Mouser Part Number" "726-BSC016N06NSATMA1" (at 116.84 562.23 0) (effects (font (size 1.27 1.27)) (justify left top) (hide yes)))
  (property "Mouser Price/Stock" "https://www.mouser.co.uk/ProductDetail/Infineon-Technologies/BSC016N06NSATMA1?qs=4MqXaUMeF54KPdO2G0qbSA%3D%3D" (at 116.84 662.23 0) (effects (font (size 1.27 1.27)) (justify left top) (hide yes)))
  (property "Manufacturer_Name" "Infineon" (at 116.84 762.23 0) (effects (font (size 1.27 1.27)) (justify left top) (hide yes)))
  (property "Manufacturer_Part_Number" "BSC016N06NSATMA1" (at 116.84 862.23 0) (effects (font (size 1.27 1.27)) (justify left top) (hide yes)))
  (property "Arrow Part Number" "" (at 95.25 67.31 0) (effects (font (size 1.27 1.27)) (hide yes)))
  (property "Arrow Price/Stock" "" (at 95.25 67.31 0) (effects (font (size 1.27 1.27)) (hide yes)))
  (pin "6")
  (pin "9")
  (pin "10")
  (pin "2")
  (pin "3")
  (pin "5")
  (pin "8")
  (pin "4")
  (pin "1")
  (pin "7"))
 (symbol
  (lib_id "SamacSys_Parts:BSC016N06NSATMA1")
  (at 95.25 101.6 0)
  (unit 1)
  (exclude_from_sim no)
  (in_bom yes)
  (on_board yes)
  (dnp no)
  (fields_autoplaced yes)
  (property "Reference" "Q7" (at 107.95 93.98 0) (effects (font (size 1.27 1.27))))
  (property "Value" "BSC016N06NSATMA1" (at 107.95 96.52 0) (effects (font (size 1.27 1.27))))
  (property "Footprint" "BSC016N06NS" (at 116.84 196.52 0) (effects (font (size 1.27 1.27)) (justify left top) (hide yes)))
  (property "Datasheet" "https://www.infineon.com/assets/row/public/documents/24/49/infineon-bsc016n06ns-datasheet-en.pdf" (at 116.84 296.52 0) (effects (font (size 1.27 1.27)) (justify left top) (hide yes)))
  (property "Description" "MOSFET N-Ch 60V 100A DSON-8 OptiMOS" (at 95.25 101.6 0) (effects (font (size 1.27 1.27)) (hide yes)))
  (property "Height" "1.1" (at 116.84 496.52 0) (effects (font (size 1.27 1.27)) (justify left top) (hide yes)))
  (property "Mouser Part Number" "726-BSC016N06NSATMA1" (at 116.84 596.52 0) (effects (font (size 1.27 1.27)) (justify left top) (hide yes)))
  (property "Mouser Price/Stock" "https://www.mouser.co.uk/ProductDetail/Infineon-Technologies/BSC016N06NSATMA1?qs=4MqXaUMeF54KPdO2G0qbSA%3D%3D" (at 116.84 696.52 0) (effects (font (size 1.27 1.27)) (justify left top) (hide yes)))
  (property "Manufacturer_Name" "Infineon" (at 116.84 796.52 0) (effects (font (size 1.27 1.27)) (justify left top) (hide yes)))
  (property "Manufacturer_Part_Number" "BSC016N06NSATMA1" (at 116.84 896.52 0) (effects (font (size 1.27 1.27)) (justify left top) (hide yes)))
  (property "Arrow Part Number" "" (at 95.25 101.6 0) (effects (font (size 1.27 1.27)) (hide yes)))
  (property "Arrow Price/Stock" "" (at 95.25 101.6 0) (effects (font (size 1.27 1.27)) (hide yes)))
  (pin "6")
  (pin "9")
  (pin "10")
  (pin "2")
  (pin "3")
  (pin "5")
  (pin "8")
  (pin "4")
  (pin "1")
  (pin "7"))
 (symbol
  (lib_id "SamacSys_Parts:BSC016N06NSATMA1")
  (at 162.56 111.76 180)
  (unit 1)
  (exclude_from_sim no)
  (in_bom yes)
  (on_board yes)
  (dnp no)
  (fields_autoplaced yes)
  (property "Reference" "Q8" (at 149.86 93.98 0) (effects (font (size 1.27 1.27))))
  (property "Value" "BSC016N06NSATMA1" (at 149.86 96.52 0) (effects (font (size 1.27 1.27))))
  (property "Footprint" "BSC016N06NS" (at 140.97 16.84 0) (effects (font (size 1.27 1.27)) (justify left top) (hide yes)))
  (property "Datasheet" "https://www.infineon.com/assets/row/public/documents/24/49/infineon-bsc016n06ns-datasheet-en.pdf" (at 140.97 -83.16 0) (effects (font (size 1.27 1.27)) (justify left top) (hide yes)))
  (property "Description" "MOSFET N-Ch 60V 100A DSON-8 OptiMOS" (at 162.56 111.76 0) (effects (font (size 1.27 1.27)) (hide yes)))
  (property "Height" "1.1" (at 140.97 -283.16 0) (effects (font (size 1.27 1.27)) (justify left top) (hide yes)))
  (property "Mouser Part Number" "726-BSC016N06NSATMA1" (at 140.97 -383.16 0) (effects (font (size 1.27 1.27)) (justify left top) (hide yes)))
  (property "Mouser Price/Stock" "https://www.mouser.co.uk/ProductDetail/Infineon-Technologies/BSC016N06NSATMA1?qs=4MqXaUMeF54KPdO2G0qbSA%3D%3D" (at 140.97 -483.16 0) (effects (font (size 1.27 1.27)) (justify left top) (hide yes)))
  (property "Manufacturer_Name" "Infineon" (at 140.97 -583.16 0) (effects (font (size 1.27 1.27)) (justify left top) (hide yes)))
  (property "Manufacturer_Part_Number" "BSC016N06NSATMA1" (at 140.97 -683.16 0) (effects (font (size 1.27 1.27)) (justify left top) (hide yes)))
  (property "Arrow Part Number" "" (at 162.56 111.76 0) (effects (font (size 1.27 1.27)) (hide yes)))
  (property "Arrow Price/Stock" "" (at 162.56 111.76 0) (effects (font (size 1.27 1.27)) (hide yes)))
  (pin "6")
  (pin "9")
  (pin "10")
  (pin "2")
  (pin "3")
  (pin "5")
  (pin "8")
  (pin "4")
  (pin "1")
  (pin "7")))
